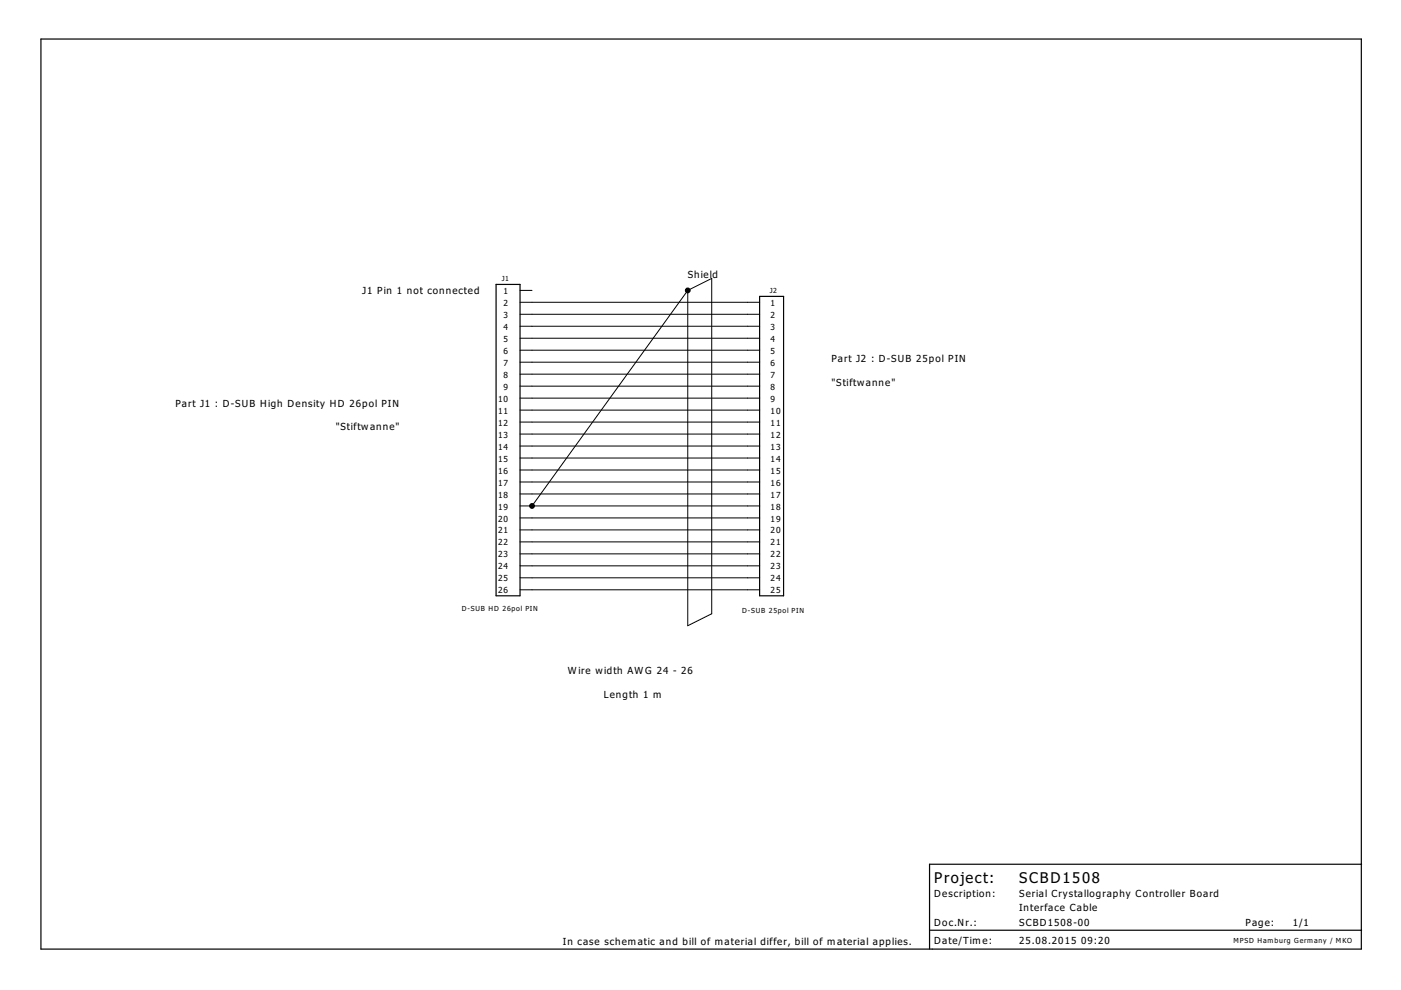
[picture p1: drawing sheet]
<svg xmlns="http://www.w3.org/2000/svg" width="297mm" height="210mm" viewBox="0 0 297 210" stroke-linecap="round" stroke-linejoin="round" font-family="sans-serif">
<path d="M8.7 8.3h279.9v192.9h-279.9zM105.2 60.3h5.1v66h-5.1zM161.1 62.8h5v63.5h-5zM197.1 197.2h91.6M288.7 183.2h-91.6v18" fill="none" stroke="#000" stroke-width=".25"/>
<g fill="none" stroke="#000" stroke-width=".21">
<path d="M110.3 61.6h2.5M110.3 64.1h50.8M110.3 66.6h50.8M110.3 69.2h50.8M110.3 71.7h50.8M110.3 74.3h50.8M110.3 76.8h50.8M110.3 79.3h50.8M145.8 61.6l-33 45.7M145.8 61.6l5.1-2.6v71.1l-5.1 2.6zM110.3 81.9h50.8M110.3 84.4h50.8"/>
<path d="M110.3 87h50.8M110.3 89.5h50.8M110.3 92h50.8M110.3 94.6h50.8M110.3 97.1h50.8M110.3 99.7h50.8M110.3 102.2h50.8M110.3 104.7h50.8M110.3 107.3h50.8M110.3 109.8h50.8M110.3 112.4h50.8M110.3 114.9h50.8"/>
<path d="M110.3 117.4h50.8M110.3 120h50.8M110.3 122.5h50.8M110.3 125.1h50.8"/>
</g>
<g fill="#000" stroke="#000" stroke-width=".21">
<circle cx="145.8" cy="61.6" r=".51"/>
<circle cx="112.8" cy="107.3" r=".51"/>
</g>
<g font-size="3.8">
<text x="198.1" y="187.2">Project:</text>
<text x="216.1" y="187.2">SCBD1508</text>
</g>
<g font-size="2.5">
<text x="145.8" y="59">Shield</text>
<text x="76.8" y="62.3">J1 Pin 1 not connected</text>
<text x="176.3" y="76.8">Part J2 : D-SUB 25pol PIN</text>
<text x="176.3" y="81.9">&quot;Stiftwanne&quot;</text>
<text x="37.2" y="86.2">Part J1 : D-SUB High Density HD 26pol PIN</text>
<text x="71.2" y="91.3">&quot;Stiftwanne&quot;</text>
<text x="120.4" y="142.8">Wire width AWG 24 - 26</text>
<text x="128" y="147.9">Length 1 m</text>
<text x="198.1" y="190.2">Description:</text>
<text x="216.1" y="190.2">Serial Crystallography Controller Board</text>
<text x="198.1" y="196.2">Doc.Nr.:</text>
<text x="216.1" y="193.2">Interface Cable</text>
<text x="216.1" y="196.2">SCBD1508-00</text>
<text x="264.1" y="196.2">Page:</text>
<text x="274.1" y="196.2">1/1</text>
<text x="119.4" y="200.4">In case schematic and bill of material differ, bill of material applies.</text>
<text x="198.1" y="200.2">Date/Time:</text>
<text x="216.1" y="200.2">25.08.2015</text>
<text x="229.2" y="200.2">09:20</text>
</g>
<g font-size="2.1">
<text x="106.8" y="62.3">1</text>
<text x="106.8" y="64.9">2</text>
<text x="163.4" y="64.9">1</text>
<text x="106.8" y="67.4">3</text>
<text x="106.8" y="69.9">4</text>
<text x="163.4" y="67.4">2</text>
<text x="163.4" y="69.9">3</text>
<text x="106.8" y="72.5">5</text>
<text x="106.8" y="75">6</text>
<text x="106.8" y="77.6">7</text>
<text x="163.4" y="72.5">4</text>
<text x="163.4" y="75">5</text>
<text x="163.4" y="77.6">6</text>
<text x="106.8" y="80.1">8</text>
<text x="106.8" y="82.6">9</text>
<text x="163.4" y="80.1">7</text>
<text x="163.4" y="82.6">8</text>
<text x="105.6" y="85.2">10</text>
<text x="105.6" y="87.7">11</text>
<text x="163.4" y="85.2">9</text>
<text x="163.4" y="87.7">10</text>
<text x="105.6" y="90.3">12</text>
<text x="105.6" y="92.8">13</text>
<text x="105.6" y="95.3">14</text>
<text x="163.4" y="90.3">11</text>
<text x="163.4" y="92.8">12</text>
<text x="163.4" y="95.3">13</text>
<text x="105.6" y="97.9">15</text>
<text x="105.6" y="100.4">16</text>
<text x="163.4" y="97.9">14</text>
<text x="163.4" y="100.4">15</text>
<text x="105.6" y="103">17</text>
<text x="105.6" y="105.5">18</text>
<text x="163.4" y="103">16</text>
<text x="163.4" y="105.5">17</text>
<text x="105.6" y="108">19</text>
<text x="105.6" y="110.6">20</text>
<text x="105.6" y="113.1">21</text>
<text x="163.4" y="108">18</text>
<text x="163.4" y="110.6">19</text>
<text x="163.4" y="113.1">20</text>
<text x="105.6" y="115.7">22</text>
<text x="105.6" y="118.2">23</text>
<text x="163.4" y="115.7">21</text>
<text x="163.4" y="118.2">22</text>
<text x="105.6" y="120.7">24</text>
<text x="105.6" y="123.3">25</text>
<text x="105.6" y="125.8">26</text>
<text x="163.4" y="120.7">23</text>
<text x="163.4" y="123.3">24</text>
<text x="163.4" y="125.8">25</text>
</g>
<g font-size="1.8">
<text x="106.4" y="59.5">J1</text>
<text x="163.2" y="62.1">J2</text>
<text x="97.9" y="129.6">D-SUB HD 26pol PIN</text>
<text x="157.4" y="129.9">D-SUB 25pol PIN</text>
<text x="261.5" y="199.9">MPSD Hamburg Germany / MKO</text>
</g>
</svg>
